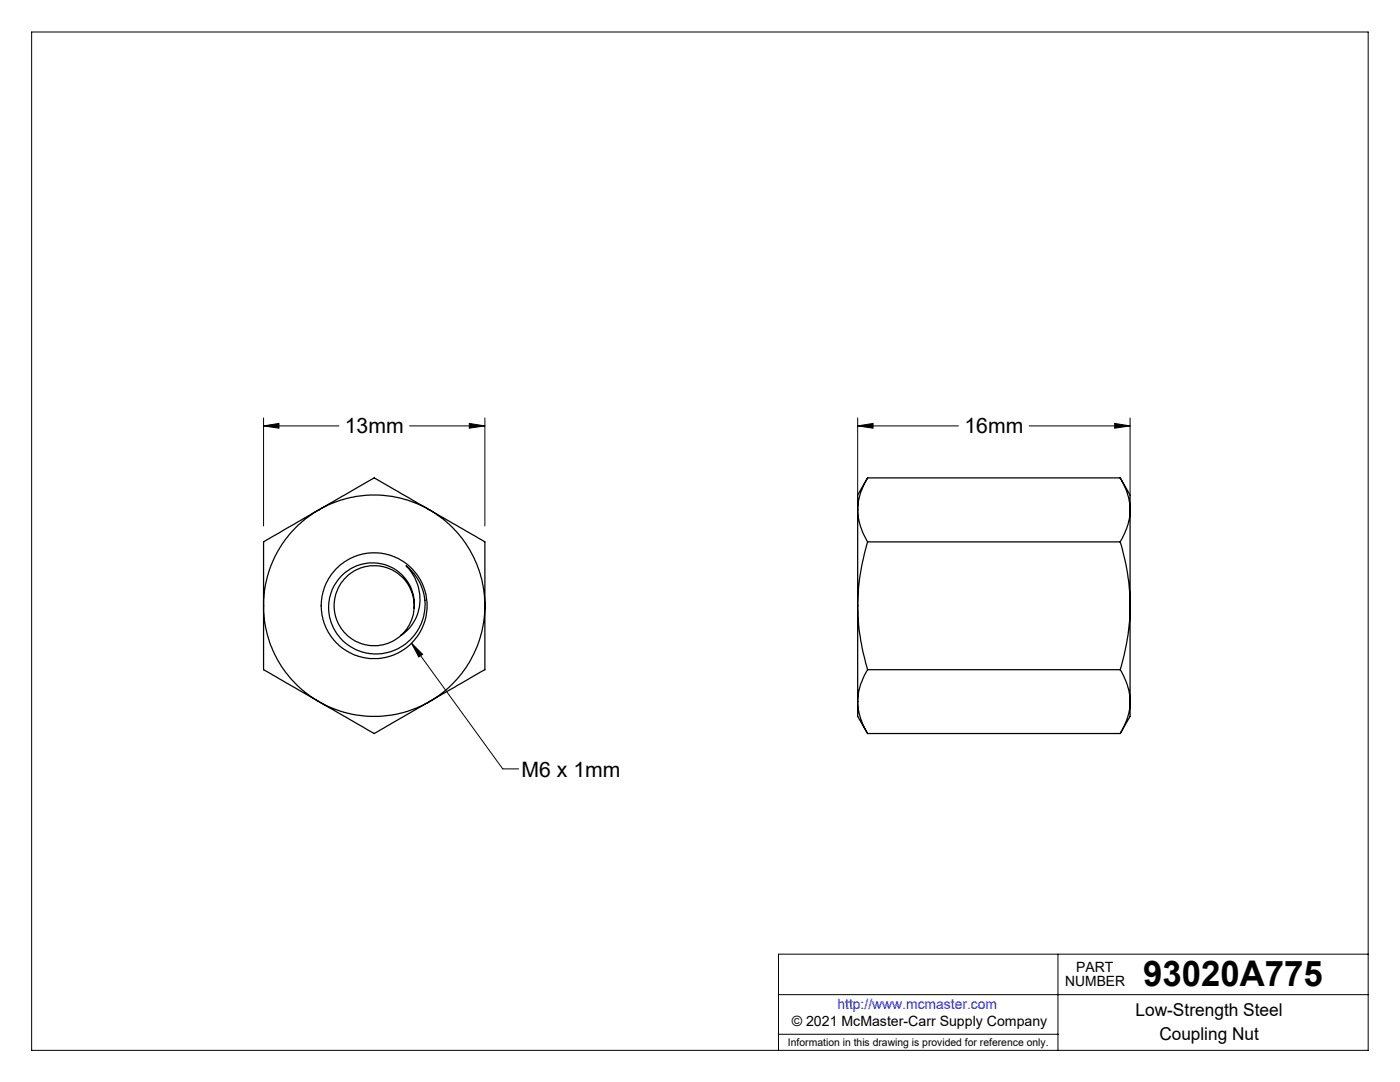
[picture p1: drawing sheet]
<svg xmlns="http://www.w3.org/2000/svg" width="279mm" height="216mm" viewBox="0 0 279 216" stroke-linecap="round" stroke-linejoin="round" font-family="sans-serif">
<g fill="none" stroke="#000" stroke-width=".2">
<path d="M6.3 6.4h266.7v203.2h-266.7zM52.6 85l3.1-.5v.9zM52.6 83.4v21.6M52.6 85h15M81.7 85h15.1M93.7 84.5l3.1 .5-3.1 .4zM96.8 83.4v21.6M171.2 85l3-.5v.9zM171.2 85h20.1M171.2 83.4v15.2M205.4 85h20.1M222.5 84.5l3 .5-3 .4z"/>
<path d="M225.5 83.4v15.2M82.1 128.3l18.2 25.1h3.2M82.1 128.3l2.2 2.3-.7 .5zM155.4 198.5h117.6M211.1 190.4v19.2M273 190.4h-117.6v19.2M155.4 206.4h55.7"/>
</g>
<g fill="#000">
<path d="M82.1 128.3l2.2 2.3-.7 .5z"/>
<path d="M52.6 85l3.1-.5v.9zM93.7 84.5l3.1 .5-3.1 .4zM171.2 85l3-.5v.9zM222.5 84.5l3 .5-3 .4z"/>
</g>
<g fill="none" stroke="#000" stroke-width=".25">
<path d="M173.1 95.4a12.5 12.5 0 0 0-1.9 6.3M173.1 95.4l-1.9 3.4v2.9M173.1 95.4h50.5M223.6 95.4a12.5 12.5 0 0 1 1.9 6.3M223.6 95.4l1.9 3.4v2.9M63.6 101.7l.3-.1a22.1 22.1 0 0 1 21.8 .1M63.6 101.7l11.1-6.3 11 6.3M63.6 101.7l-11 6.4v12.8M63.6 101.7l-1.3 .9a22 22 0 0 0-9.7 18.3M68.1 115a8.4 8.4 0 0 1 12.1-.3 8.4 8.4 0 0 1-.2 12.1 9 9 0 0 0 1.1-13.9l.4 .4a9.8 9.8 0 0 1 .7 14 9.8 9.8 0 0 1-14 .3 9.1 9.1 0 0 1-.1-12.6zM85.7 101.7l11.1 6.4v12.8M85.7 101.7l1.3 .9a22.1 22.1 0 0 1 9.8 18.3"/>
<path d="M171.2 101.7a13.3 13.3 0 0 0 1.9 6.4M171.2 101.7v19.2M173.1 108.1a46.3 46.3 0 0 0-1.9 12.8M173.1 108.1h50.5M223.6 108.1a43 43 0 0 1 1.9 12.8M225.5 101.7a12.3 12.3 0 0 1-1.9 6.4M225.5 101.7v19.2M52.6 120.9a21.9 21.9 0 0 0 11 19.1M52.6 120.9v12.7l11 6.4M63.6 140l2.8 1.3a21.9 21.9 0 0 0 19.3-1.3M63.6 140l11.1 6.4 11-6.4M80 126.8h.1"/>
<path d="M82.7 121.4a8 8 0 0 0-9.6-8.4 8 8 0 0 0-5.5 11.4 8 8 0 0 0 12.4 2.4M96.8 120.9l-.1 .9a21.9 21.9 0 0 1-11 18.2M96.8 120.9v12.7l-11.1 6.4M171.2 120.9a45.9 45.9 0 0 0 1.9 12.7M171.2 140a13 13 0 0 0 1.9 6.4M171.2 120.9v19.1M171.2 140v2.9l1.9 3.5M173.1 133.6a12.3 12.3 0 0 0-1.9 6.4M173.1 133.6h50.5M223.6 133.6a12.3 12.3 0 0 1 1.9 6.4M225.5 120.9v19.1M225.5 120.9a42.7 42.7 0 0 1-1.9 12.7"/>
<path d="M225.5 140a12.1 12.1 0 0 1-1.9 6.4M225.5 140v2.9l-1.9 3.5M173.1 146.4h50.5"/>
<circle cx="74.7" cy="120.9" r="10.6"/>
</g>
<text font-size="7.1" x="228.1" y="196.8">93020A775</text>
<g font-size="4.2">
<text x="68.8" y="86.4">13mm</text>
<text x="192.5" y="86.4">16mm</text>
<text x="104.1" y="155">M6 x 1mm</text>
</g>
<g font-size="3.5">
<text x="226.6" y="202.8">Low-Strength Steel</text>
<text x="231.4" y="207.5">Coupling Nut</text>
</g>
<g font-size="2.8">
<text x="212.6" y="196.8">NUMBER</text>
<text x="214.8" y="194">PART</text>
<text x="158" y="204.8">© 2021 McMaster-Carr Supply Company</text>
</g>
<text font-size="2.8" fill="#00f" x="167.1" y="201.4">http://www.mcmaster.com</text>
<text font-size="2.1" x="157.3" y="208.6">Information in this drawing is provided for reference only.</text>
</svg>
